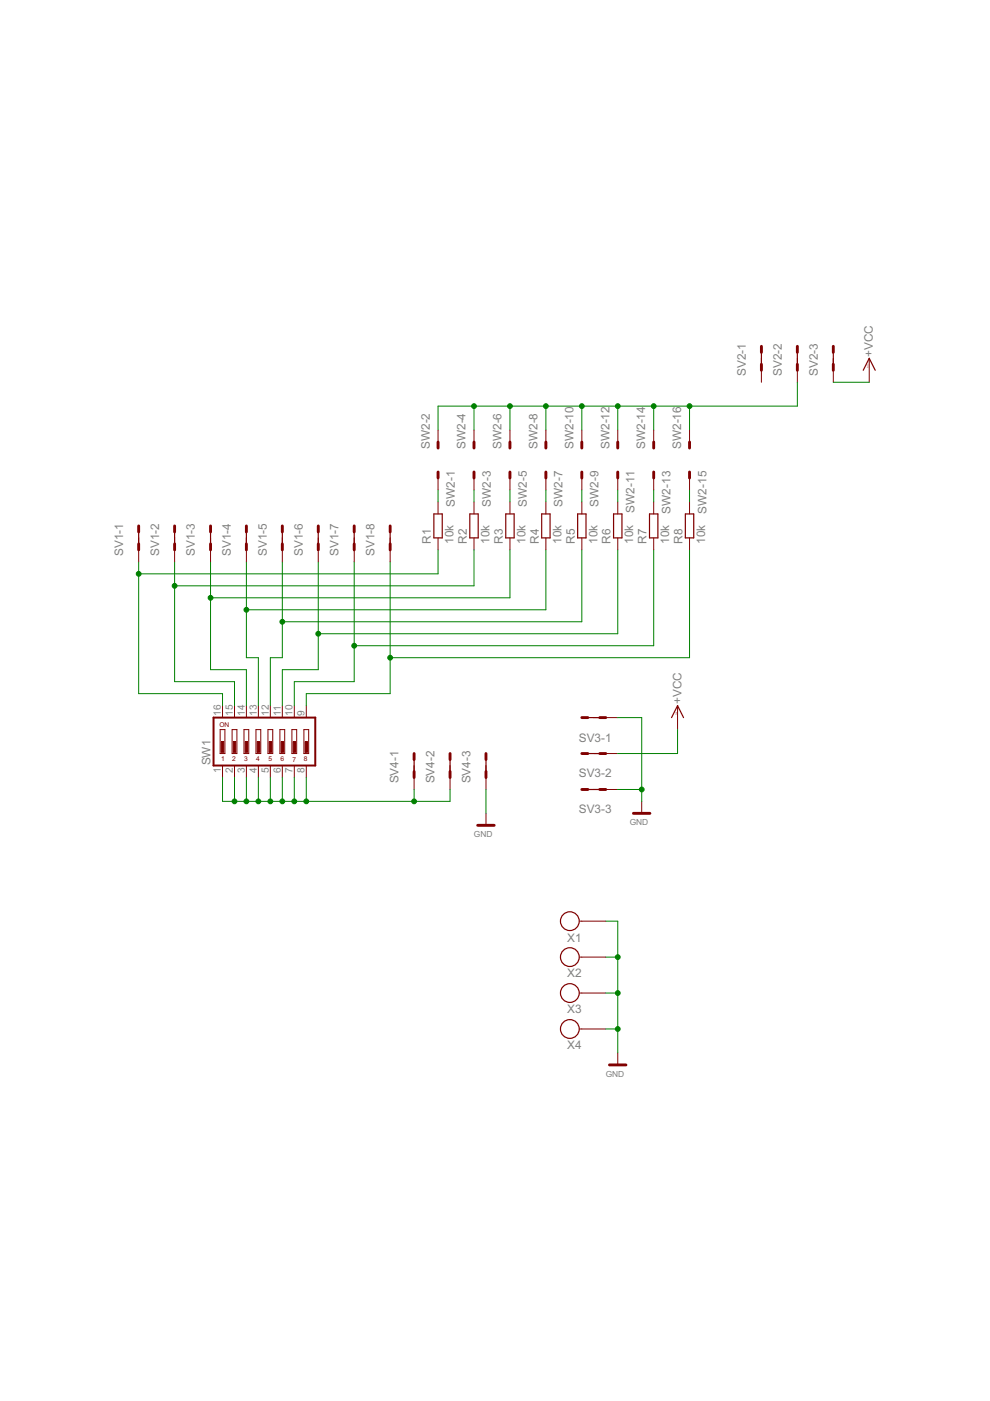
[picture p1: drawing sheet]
<svg xmlns="http://www.w3.org/2000/svg" width="210mm" height="297mm" viewBox="0 0 210 297" stroke-linecap="round" stroke-linejoin="round" font-family="sans-serif">
<g fill="none" stroke="#800000" stroke-width=".21">
<path d="M161.4 76v5M169.1 76v5M176.7 76v5M184.3 76v5M92.9 91.2v2.5M100.5 91.2v2.5M108.1 91.2v2.5M115.7 91.2v2.5M123.4 91.2v2.5M131 91.2v2.5M138.6 91.2v2.5M146.2 91.2v2.5"/>
<path d="M29.4 114v5.1M37 114v5.1M44.6 114v5.1M52.2 114v5.1M59.9 114v5.1M67.5 114v5.1M75.1 114v5.1M82.7 114v5.1M92.9 101.3v2.6M92.9 106.4v2.6M92.9 114v2.6M100.5 101.3v2.6"/>
<path d="M100.5 106.4v2.6M100.5 114v2.6M108.1 101.3v2.6M108.1 106.4v2.6M108.1 114v2.6M115.7 101.3v2.6M115.7 106.4v2.6M115.7 114v2.6M123.4 101.3v2.6M123.4 106.4v2.6M123.4 114v2.6M131 101.3v2.6"/>
<path d="M131 106.4v2.6M131 114v2.6M138.6 101.3v2.6M138.6 106.4v2.6M138.6 114v2.6M146.2 101.3v2.6M146.2 106.4v2.6M146.2 114v2.6M46.7 154.7h1v5.1h-1zM47.2 149.6v2.5M49.2 154.7h1v5.1h-1zM49.7 149.6v2.5"/>
<path d="M51.7 154.7h1v5.1h-1zM52.2 149.6v2.5M54.3 154.7h1v5.1h-1zM54.8 149.6v2.5M56.8 154.7h1v5.1h-1zM57.3 149.6v2.5M59.4 154.7h1v5.1h-1zM59.9 149.6v2.5M61.9 154.7h1v5.1h-1zM62.4 149.6v2.5M64.4 154.7h1v5.1h-1zM64.9 149.6v2.5"/>
<path d="M125.9 159.8h5.1M125.9 152.1h5.1M143.7 149.6v5.1M47.2 162.3v2.5M49.7 162.3v2.5M52.2 162.3v2.5M54.8 162.3v2.5M57.3 162.3v2.5M59.9 162.3v2.5M62.4 162.3v2.5M64.9 162.3v2.5M87.8 162.3v5.1"/>
<path d="M95.4 162.3v5.1M103 162.3v5.1M103 172.4v2.6M125.9 167.4h5.1M136.1 169.9v2.5M122.9 195.3h5.5M122.9 202.9h5.5M122.9 210.5h5.5M122.9 218.2h5.5M131 223.2v2.6"/>
</g>
<path d="M45.3 152.1h21.5v10.2h-21.5z" fill="none" stroke="#800000" stroke-width=".42"/>
<g fill="#800000" stroke="#800000" stroke-width=".21">
<path d="M46.9 157.2h.5v2.3h-.5z"/>
<path d="M49.5 157.2h.5v2.3h-.5z"/>
<path d="M52 157.2h.5v2.3h-.5z"/>
<path d="M54.5 157.2h.5v2.3h-.5z"/>
<path d="M57.1 157.2h.5v2.3h-.5z"/>
<path d="M59.6 157.2h.5v2.3h-.5z"/>
<path d="M62.1 157.2h.6v2.3h-.6z"/>
<path d="M64.7 157.2h.5v2.3h-.5z"/>
</g>
<g fill="none" stroke="#800000" stroke-width=".25">
<path d="M161.4 73.4v5.1M169.1 73.4v5.1M176.7 73.4v5.1M183 78.5l1.3-2.5 1.3 2.5M29.4 111.5v5.1M37 111.5v5.1M44.6 111.5v5.1M52.2 111.5v5.1M59.9 111.5v5.1M67.5 111.5v5.1M75.1 111.5v5.1M82.7 111.5v5.1"/>
<path d="M92 109h1.8v5h-1.8zM99.6 109h1.8v5h-1.8zM107.2 109h1.8v5h-1.8zM114.9 109h1.7v5h-1.7zM122.5 109h1.7v5h-1.7zM130.1 109h1.8v5h-1.8zM137.7 109h1.8v5h-1.8zM145.3 109h1.8v5h-1.8zM87.8 159.8v5M95.4 159.8v5M103 159.8v5M123.4 152.1h5"/>
<path d="M123.4 159.8h5M142.4 152.1l1.3-2.5 1.2 2.5M123.4 167.4h5"/>
<circle cx="120.8" cy="195.3" r="1.99"/>
<circle cx="120.8" cy="218.2" r="1.99"/>
<circle cx="120.8" cy="210.5" r="1.99"/>
<circle cx="120.8" cy="202.9" r="1.99"/>
</g>
<g fill="none" stroke="#800000" stroke-width=".61">
<path d="M161.4 73.4v1.3M161.4 77.2v1.3M169.1 73.4v1.3M169.1 77.2v1.3M176.7 73.4v1.3M176.7 77.2v1.3M92.9 93.7v1.3M100.5 93.7v1.3M108.1 93.7v1.3M115.7 93.7v1.3M123.4 93.7v1.3M131 93.7v1.3"/>
<path d="M138.6 93.7v1.3M146.2 93.7v1.3M29.4 111.5v1.3M29.4 115.3v1.3M37 111.5v1.3M37 115.3v1.3M44.6 111.5v1.3M44.6 115.3v1.3M52.2 111.5v1.3M52.2 115.3v1.3M59.9 111.5v1.3M59.9 115.3v1.3"/>
<path d="M67.5 111.5v1.3M67.5 115.3v1.3M75.1 111.5v1.3M75.1 115.3v1.3M82.7 111.5v1.3M82.7 115.3v1.3M92.9 100.1v1.2M100.5 100.1v1.2M108.1 100.1v1.2M115.7 100.1v1.2M123.4 100.1v1.2M131 100.1v1.2"/>
<path d="M138.6 100.1v1.2M146.2 100.1v1.2M87.8 159.8v1.2M95.4 159.8v1.2M103 159.8v1.2M123.4 152.1h1.2M123.4 159.8h1.2M127.2 152.1h1.2M127.2 159.8h1.2M87.8 163.6v1.2M95.4 163.6v1.2M101.3 175h3.5"/>
<path d="M103 163.6v1.2M123.4 167.4h1.2M127.2 167.4h1.2M134.3 172.4h3.5M129.2 225.8h3.5"/>
</g>
<g fill="none" stroke="#008000" stroke-width=".21">
<path d="M100.5 86.1v5.1M108.1 86.1v5.1M115.7 86.1v5.1M123.4 86.1v5.1M131 86.1v5.1M138.6 86.1v5.1M146.2 86.1v5.1M169.1 81v5.1h-76.2v5.1M176.7 81h7.6M29.4 119.1v28h17.8v2.5M37 119.1v25.4h12.7v5.1M44.6 119.1v22.9h7.6v7.6"/>
<path d="M52.2 119.1v20.3h2.6v10.2M59.9 119.1v20.3h-2.6v10.2M67.5 119.1v22.9h-7.6v7.6M75.1 119.1v25.4h-12.7v5.1M82.7 119.1v28h-17.8v2.5M92.9 103.9v2.5M92.9 116.6v5.1h-63.5M100.5 116.6v7.6h-63.5M100.5 103.9v2.5M108.1 103.9v2.5M108.1 116.6v10.1h-63.5M115.7 116.6v12.7h-63.5"/>
<path d="M115.7 103.9v2.5M123.4 103.9v2.5M123.4 116.6v15.2h-63.5M131 116.6v17.8h-63.5M131 103.9v2.5M138.6 116.6v20.3h-63.5M138.6 103.9v2.5M146.2 116.6v22.8h-63.5M146.2 103.9v2.5M131 152.1h5.1v17.8M143.7 154.7v5.1h-12.7M47.2 164.8v5.1h48.2v-2.5"/>
<path d="M49.7 164.8v5.1M52.2 164.8v5.1M54.8 164.8v5.1M57.3 164.8v5.1M59.9 164.8v5.1M62.4 164.8v5.1M64.9 164.8v5.1M87.8 167.4v2.5M103 167.4v5M131 167.4h5.1M128.4 195.3h2.6v27.9M128.4 202.9h2.6"/>
<path d="M128.4 210.5h2.6M128.4 218.2h2.6"/>
</g>
<g fill="#008000" stroke="#008000" stroke-width=".21">
<circle cx="29.4" cy="121.7" r=".51"/>
<circle cx="37" cy="124.2" r=".51"/>
<circle cx="44.6" cy="126.7" r=".51"/>
<circle cx="52.2" cy="129.3" r=".51"/>
<circle cx="59.9" cy="131.8" r=".51"/>
<circle cx="67.5" cy="134.4" r=".51"/>
<circle cx="75.1" cy="136.9" r=".51"/>
<circle cx="82.7" cy="139.4" r=".51"/>
<circle cx="100.5" cy="86.1" r=".51"/>
<circle cx="108.1" cy="86.1" r=".51"/>
<circle cx="115.7" cy="86.1" r=".51"/>
<circle cx="123.4" cy="86.1" r=".51"/>
<circle cx="131" cy="86.1" r=".51"/>
<circle cx="138.6" cy="86.1" r=".51"/>
<circle cx="146.2" cy="86.1" r=".51"/>
<circle cx="136.1" cy="167.4" r=".51"/>
<circle cx="131" cy="218.2" r=".51"/>
<circle cx="131" cy="210.5" r=".51"/>
<circle cx="131" cy="202.9" r=".51"/>
<circle cx="49.7" cy="169.9" r=".51"/>
<circle cx="52.2" cy="169.9" r=".51"/>
<circle cx="57.3" cy="169.9" r=".51"/>
<circle cx="54.8" cy="169.9" r=".51"/>
<circle cx="59.9" cy="169.9" r=".51"/>
<circle cx="62.4" cy="169.9" r=".51"/>
<circle cx="64.9" cy="169.9" r=".51"/>
<circle cx="87.8" cy="169.9" r=".51"/>
</g>
<g font-size="2.8" fill="#808080">
<text x="185.1" y="75.6" transform="rotate(-90 185.1 75.6)">+VCC</text>
<text x="158.1" y="79.8" transform="rotate(-90 158.1 79.8)">SV2-1</text>
<text x="165.8" y="79.8" transform="rotate(-90 165.8 79.8)">SV2-2</text>
<text x="173.4" y="79.8" transform="rotate(-90 173.4 79.8)">SV2-3</text>
<text x="91.1" y="95.3" transform="rotate(-90 91.1 95.3)">SW2-2</text>
<text x="98.7" y="95.3" transform="rotate(-90 98.7 95.3)">SW2-4</text>
<text x="106.3" y="95.3" transform="rotate(-90 106.3 95.3)">SW2-6</text>
<text x="114" y="95.3" transform="rotate(-90 114 95.3)">SW2-8</text>
<text x="121.6" y="95.3" transform="rotate(-90 121.6 95.3)">SW2-10</text>
<text x="129.2" y="95.3" transform="rotate(-90 129.2 95.3)">SW2-12</text>
<text x="136.8" y="95.3" transform="rotate(-90 136.8 95.3)">SW2-14</text>
<text x="144.4" y="95.3" transform="rotate(-90 144.4 95.3)">SW2-16</text>
<text x="96.4" y="107.5" transform="rotate(-90 96.4 107.5)">SW2-1</text>
<text x="104.1" y="107.5" transform="rotate(-90 104.1 107.5)">SW2-3</text>
<text x="111.7" y="107.5" transform="rotate(-90 111.7 107.5)">SW2-5</text>
<text x="119.3" y="107.5" transform="rotate(-90 119.3 107.5)">SW2-7</text>
<text x="126.9" y="107.5" transform="rotate(-90 126.9 107.5)">SW2-9</text>
<text x="134.5" y="108.7" transform="rotate(-90 134.5 108.7)">SW2-11</text>
<text x="142.1" y="108.9" transform="rotate(-90 142.1 108.9)">SW2-13</text>
<text x="149.8" y="108.9" transform="rotate(-90 149.8 108.9)">SW2-15</text>
<text x="26.1" y="117.9" transform="rotate(-90 26.1 117.9)">SV1-1</text>
<text x="33.7" y="117.9" transform="rotate(-90 33.7 117.9)">SV1-2</text>
<text x="41.3" y="117.9" transform="rotate(-90 41.3 117.9)">SV1-3</text>
<text x="48.9" y="117.9" transform="rotate(-90 48.9 117.9)">SV1-4</text>
<text x="56.6" y="117.9" transform="rotate(-90 56.6 117.9)">SV1-5</text>
<text x="64.2" y="117.9" transform="rotate(-90 64.2 117.9)">SV1-6</text>
<text x="71.8" y="117.9" transform="rotate(-90 71.8 117.9)">SV1-7</text>
<text x="79.4" y="117.9" transform="rotate(-90 79.4 117.9)">SV1-8</text>
<text x="91.4" y="115.3" transform="rotate(-90 91.4 115.3)">R1</text>
<text x="96.2" y="115.3" transform="rotate(-90 96.2 115.3)">10k</text>
<text x="99" y="115.3" transform="rotate(-90 99 115.3)">R2</text>
<text x="103.8" y="115.3" transform="rotate(-90 103.8 115.3)">10k</text>
<text x="106.6" y="115.3" transform="rotate(-90 106.6 115.3)">R3</text>
<text x="111.4" y="115.3" transform="rotate(-90 111.4 115.3)">10k</text>
<text x="114.2" y="115.3" transform="rotate(-90 114.2 115.3)">R4</text>
<text x="119" y="115.3" transform="rotate(-90 119 115.3)">10k</text>
<text x="121.9" y="115.3" transform="rotate(-90 121.9 115.3)">R5</text>
<text x="126.7" y="115.3" transform="rotate(-90 126.7 115.3)">10k</text>
<text x="129.5" y="115.3" transform="rotate(-90 129.5 115.3)">R6</text>
<text x="134.3" y="115.3" transform="rotate(-90 134.3 115.3)">10k</text>
<text x="137.1" y="115.3" transform="rotate(-90 137.1 115.3)">R7</text>
<text x="141.9" y="115.3" transform="rotate(-90 141.9 115.3)">10k</text>
<text x="144.7" y="115.3" transform="rotate(-90 144.7 115.3)">R8</text>
<text x="149.5" y="115.3" transform="rotate(-90 149.5 115.3)">10k</text>
<text x="144.5" y="149.3" transform="rotate(-90 144.5 149.3)">+VCC</text>
<text x="122.7" y="157.2">SV3-1</text>
<text x="44.6" y="162.3" transform="rotate(-90 44.6 162.3)">SW1</text>
<text x="84.5" y="166.1" transform="rotate(-90 84.5 166.1)">SV4-1</text>
<text x="92.1" y="166.1" transform="rotate(-90 92.1 166.1)">SV4-2</text>
<text x="99.7" y="166.1" transform="rotate(-90 99.7 166.1)">SV4-3</text>
<text x="122.7" y="164.8">SV3-2</text>
<text x="122.7" y="172.5">SV3-3</text>
<text x="120.3" y="199.6">X1</text>
<text x="120.3" y="207.2">X2</text>
<text x="120.3" y="214.9">X3</text>
<text x="120.3" y="222.5">X4</text>
</g>
<g font-size="2.4" fill="#808080">
<text x="46.8" y="151.8" transform="rotate(-90 46.8 151.8)">16</text>
<text x="49.4" y="151.8" transform="rotate(-90 49.4 151.8)">15</text>
<text x="51.9" y="151.8" transform="rotate(-90 51.9 151.8)">14</text>
<text x="54.4" y="151.8" transform="rotate(-90 54.4 151.8)">13</text>
<text x="57" y="151.8" transform="rotate(-90 57 151.8)">12</text>
<text x="59.5" y="151.8" transform="rotate(-90 59.5 151.8)">11</text>
<text x="62.1" y="151.8" transform="rotate(-90 62.1 151.8)">10</text>
<text x="64.6" y="151.8" transform="rotate(-90 64.6 151.8)">9</text>
<text x="46.8" y="163.8" transform="rotate(-90 46.8 163.8)">1</text>
<text x="49.4" y="163.8" transform="rotate(-90 49.4 163.8)">2</text>
<text x="51.9" y="163.8" transform="rotate(-90 51.9 163.8)">3</text>
<text x="54.4" y="163.8" transform="rotate(-90 54.4 163.8)">4</text>
<text x="57" y="163.8" transform="rotate(-90 57 163.8)">5</text>
<text x="59.5" y="163.8" transform="rotate(-90 59.5 163.8)">6</text>
<text x="62.1" y="163.8" transform="rotate(-90 62.1 163.8)">7</text>
<text x="64.6" y="163.8" transform="rotate(-90 64.6 163.8)">8</text>
</g>
<g font-size="2" fill="#808080">
<text x="100.5" y="177.5">GND</text>
<text x="133.5" y="175">GND</text>
<text x="128.4" y="228.3">GND</text>
</g>
<g font-size="1.6" fill="#800000">
<text x="46.5" y="154">ON</text>
<text x="46.9" y="161.4">1</text>
<text x="49.2" y="161.4">2</text>
<text x="51.7" y="161.4">3</text>
<text x="54.3" y="161.4">4</text>
<text x="56.9" y="161.4">5</text>
<text x="59.5" y="161.4">6</text>
<text x="62" y="161.5">7</text>
<text x="64.4" y="161.4">8</text>
</g>
<g font-size=".4" fill="#f00">
<text x="184.1" y="78" transform="rotate(-90 184.1 78)">PaJa</text>
<text x="143.5" y="151.7" transform="rotate(-90 143.5 151.7)">PaJa</text>
</g>
</svg>
